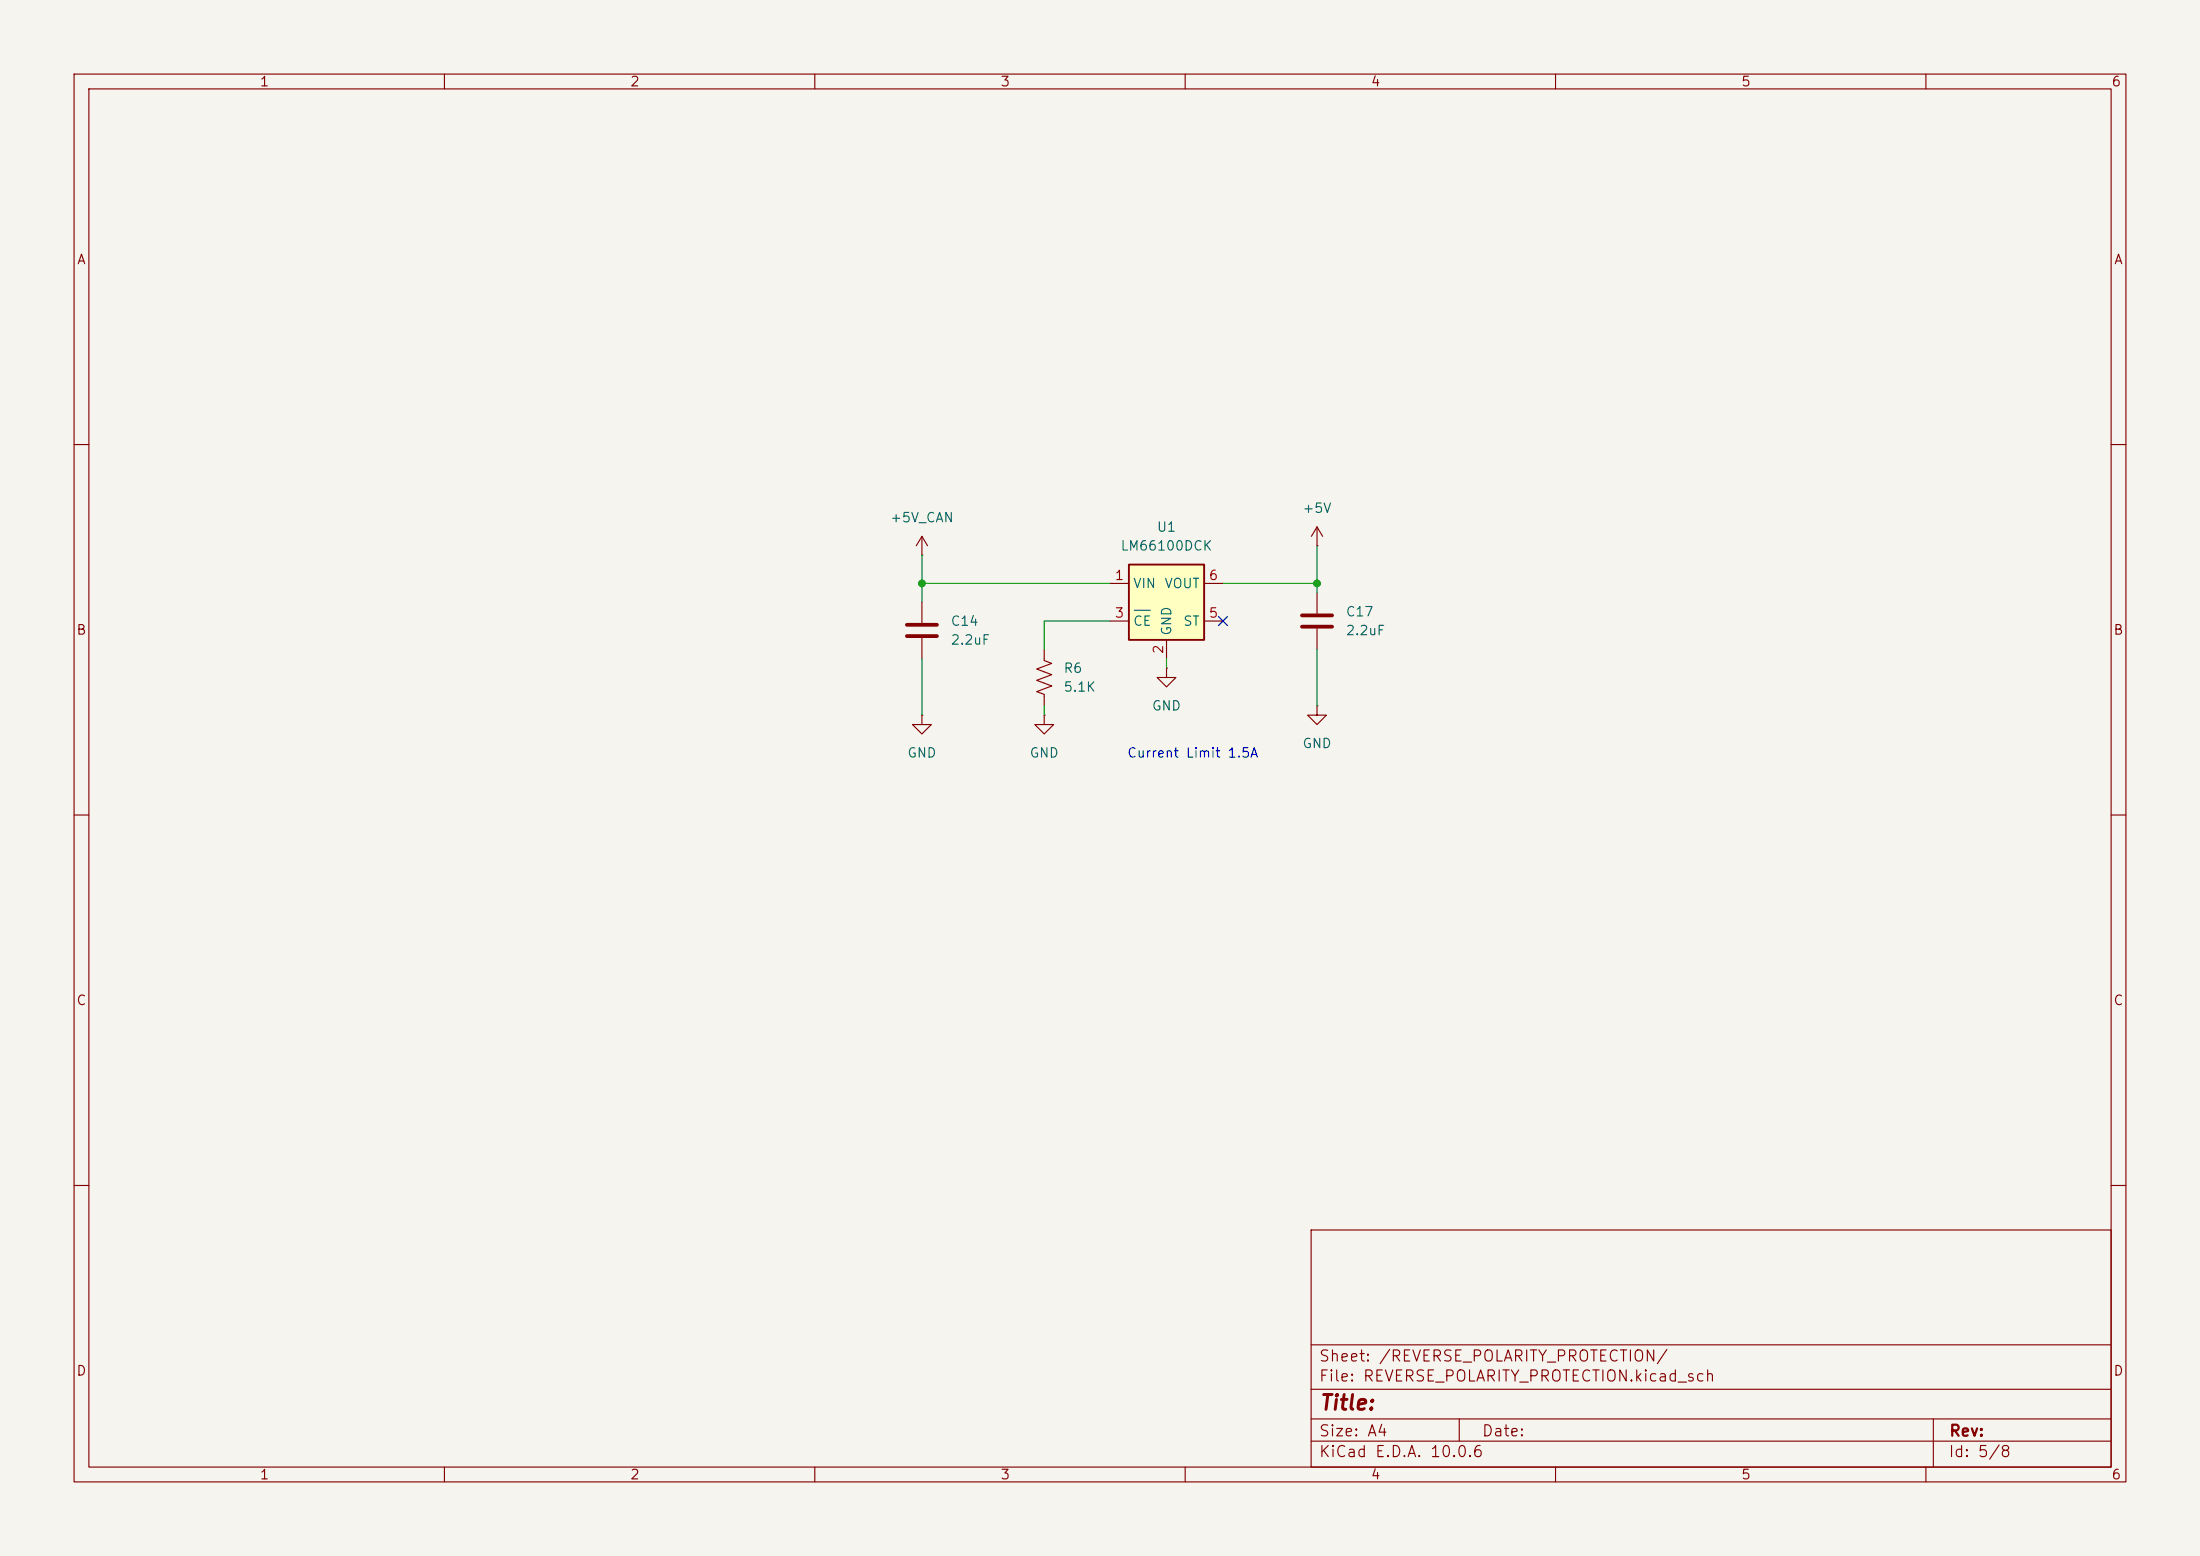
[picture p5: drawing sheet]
(kicad_sch
 (version 20260306)
 (generator "eeschema")
 (generator_version "10.0")
 (paper "A4")
 (lib_symbols
  (symbol "Device:C"
   (pin_numbers (hide yes))
   (pin_names
    (offset 0.254)) (exclude_from_sim no) (in_bom yes) (on_board yes)
   (in_pos_files yes)
   (duplicate_pin_numbers_are_jumpers no)
   (property "Reference" "C" (at 0.635 2.54 0) (show_name no) (do_not_autoplace no) (effects (font (size 1.27 1.27)) (justify left)))
   (property "Value" "C" (at 0.635 -2.54 0) (show_name no) (do_not_autoplace no) (effects (font (size 1.27 1.27)) (justify left)))
   (property "Footprint" "" (at 0.9652 -3.81 0) (show_name no) (do_not_autoplace no) (hide yes) (effects (font (size 1.27 1.27))))
   (property "Datasheet" "" (at 0 0 0) (show_name no) (do_not_autoplace no) (hide yes) (effects (font (size 1.27 1.27))))
   (property "Description" "Unpolarized capacitor" (at 0 0 0) (show_name no) (do_not_autoplace no) (hide yes) (effects (font (size 1.27 1.27))))
   (symbol "C_0_1"
    (polyline (pts (xy -2.032 0.762) (xy 2.032 0.762)) (stroke (width 0.508) (type default)) (fill (type none)))
    (polyline (pts (xy -2.032 -0.762) (xy 2.032 -0.762)) (stroke (width 0.508) (type default)) (fill (type none))))
   (symbol "C_1_1"
    (pin passive line (at 0 3.81 270) (length 2.794) (name "" (effects (font (size 1.27 1.27)))) (number "1" (effects (font (size 1.27 1.27)))))
    (pin passive line (at 0 -3.81 90) (length 2.794) (name "" (effects (font (size 1.27 1.27)))) (number "2" (effects (font (size 1.27 1.27))))))
   (embedded_fonts no))
  (symbol "Device:R_US"
   (pin_numbers (hide yes))
   (pin_names
    (offset 0)) (exclude_from_sim no) (in_bom yes) (on_board yes)
   (in_pos_files yes)
   (duplicate_pin_numbers_are_jumpers no)
   (property "Reference" "R" (at 2.54 0 90) (show_name no) (do_not_autoplace no) (effects (font (size 1.27 1.27))))
   (property "Value" "R_US" (at -2.54 0 90) (show_name no) (do_not_autoplace no) (effects (font (size 1.27 1.27))))
   (property "Footprint" "" (at 1.016 -0.254 90) (show_name no) (do_not_autoplace no) (hide yes) (effects (font (size 1.27 1.27))))
   (property "Datasheet" "" (at 0 0 0) (show_name no) (do_not_autoplace no) (hide yes) (effects (font (size 1.27 1.27))))
   (property "Description" "Resistor, US symbol" (at 0 0 0) (show_name no) (do_not_autoplace no) (hide yes) (effects (font (size 1.27 1.27))))
   (symbol "R_US_0_1"
    (polyline (pts (xy 0 2.286) (xy 0 2.54)) (stroke (width 0) (type default)) (fill (type none)))
    (polyline (pts (xy 0 2.286) (xy 1.016 1.905) (xy 0 1.524) (xy -1.016 1.143) (xy 0 0.762)) (stroke (width 0) (type default)) (fill (type none)))
    (polyline (pts (xy 0 0.762) (xy 1.016 0.381) (xy 0 0) (xy -1.016 -0.381) (xy 0 -0.762)) (stroke (width 0) (type default)) (fill (type none)))
    (polyline (pts (xy 0 -0.762) (xy 1.016 -1.143) (xy 0 -1.524) (xy -1.016 -1.905) (xy 0 -2.286)) (stroke (width 0) (type default)) (fill (type none)))
    (polyline (pts (xy 0 -2.286) (xy 0 -2.54)) (stroke (width 0) (type default)) (fill (type none))))
   (symbol "R_US_1_1"
    (pin passive line (at 0 3.81 270) (length 1.27) (name "" (effects (font (size 1.27 1.27)))) (number "1" (effects (font (size 1.27 1.27)))))
    (pin passive line (at 0 -3.81 90) (length 1.27) (name "" (effects (font (size 1.27 1.27)))) (number "2" (effects (font (size 1.27 1.27))))))
   (embedded_fonts no))
  (symbol "Power_Management:LM66100DCK" (exclude_from_sim no) (in_bom yes) (on_board yes)
   (in_pos_files yes)
   (duplicate_pin_numbers_are_jumpers no)
   (property "Reference" "U" (at -5.08 6.096 0) (show_name no) (do_not_autoplace no) (effects (font (size 1.27 1.27)) (justify left)))
   (property "Value" "LM66100DCK" (at 0.254 -6.35 0) (show_name no) (do_not_autoplace no) (effects (font (size 1.27 1.27)) (justify left)))
   (property "Footprint" "Package_TO_SOT_SMD:SOT-363_SC-70-6" (at 0 1.27 0) (show_name no) (do_not_autoplace no) (hide yes) (effects (font (size 1.27 1.27))))
   (property "Datasheet" "https://www.ti.com/lit/ds/symlink/lm66100.pdf" (at 0 -1.016 0) (show_name no) (do_not_autoplace no) (hide yes) (effects (font (size 1.27 1.27))))
   (property "Description" "Ideal Diode With Input Polarity Protection 1.5 - 5.5V  Input Voltage, 1.5A Output Current, Ron 141 mOhm, SC-70-6" (at 0 -18.034 0) (show_name no) (do_not_autoplace no) (hide yes) (effects (font (size 1.27 1.27))))
   (symbol "LM66100DCK_0_1"
    (rectangle (start -5.08 5.08) (end 5.08 -5.08) (stroke (width 0.254) (type default)) (fill (type background))))
   (symbol "LM66100DCK_1_1"
    (pin power_in line (at -7.62 2.54 0) (length 2.54) (name "VIN" (effects (font (size 1.27 1.27)))) (number "1" (effects (font (size 1.27 1.27)))))
    (pin power_in line (at 0 -7.62 90) (length 2.54) (name "GND" (effects (font (size 1.27 1.27)))) (number "2" (effects (font (size 1.27 1.27)))))
    (pin input line (at -7.62 -2.54 0) (length 2.54) (name "~{CE}" (effects (font (size 1.27 1.27)))) (number "3" (effects (font (size 1.27 1.27)))))
    (pin no_connect line (at 0 5.08 270) (length 2.54) (hide yes) (name "NC" (effects (font (size 1.27 1.27)))) (number "4" (effects (font (size 1.27 1.27)))))
    (pin open_collector line (at 7.62 -2.54 180) (length 2.54) (name "ST" (effects (font (size 1.27 1.27)))) (number "5" (effects (font (size 1.27 1.27)))))
    (pin power_out line (at 7.62 2.54 180) (length 2.54) (name "VOUT" (effects (font (size 1.27 1.27)))) (number "6" (effects (font (size 1.27 1.27))))))
   (embedded_fonts no))
  (symbol "power:+5V"
   (power global)
   (pin_numbers (hide yes))
   (pin_names
    (offset 0) (hide yes)) (exclude_from_sim no) (in_bom yes) (on_board yes)
   (in_pos_files yes)
   (duplicate_pin_numbers_are_jumpers no)
   (property "Reference" "#PWR" (at 0 -3.81 0) (show_name no) (do_not_autoplace no) (hide yes) (effects (font (size 1.27 1.27))))
   (property "Value" "+5V" (at 0 3.556 0) (show_name no) (do_not_autoplace no) (effects (font (size 1.27 1.27))))
   (property "Footprint" "" (at 0 0 0) (show_name no) (do_not_autoplace no) (hide yes) (effects (font (size 1.27 1.27))))
   (property "Datasheet" "" (at 0 0 0) (show_name no) (do_not_autoplace no) (hide yes) (effects (font (size 1.27 1.27))))
   (property "Description" "Power symbol creates a global label with name \"+5V\"" (at 0 0 0) (show_name no) (do_not_autoplace no) (hide yes) (effects (font (size 1.27 1.27))))
   (symbol "+5V_0_1"
    (polyline (pts (xy -0.762 1.27) (xy 0 2.54)) (stroke (width 0) (type default)) (fill (type none)))
    (polyline (pts (xy 0 2.54) (xy 0.762 1.27)) (stroke (width 0) (type default)) (fill (type none)))
    (polyline (pts (xy 0 0) (xy 0 2.54)) (stroke (width 0) (type default)) (fill (type none))))
   (symbol "+5V_1_1"
    (pin power_in line (at 0 0 90) (length 0) (name "" (effects (font (size 1.27 1.27)))) (number "1" (effects (font (size 1.27 1.27))))))
   (embedded_fonts no))
  (symbol "power:GND"
   (power global)
   (pin_numbers (hide yes))
   (pin_names
    (offset 0) (hide yes)) (exclude_from_sim no) (in_bom yes) (on_board yes)
   (in_pos_files yes)
   (duplicate_pin_numbers_are_jumpers no)
   (property "Reference" "#PWR" (at 0 -6.35 0) (show_name no) (do_not_autoplace no) (hide yes) (effects (font (size 1.27 1.27))))
   (property "Value" "GND" (at 0 -3.81 0) (show_name no) (do_not_autoplace no) (effects (font (size 1.27 1.27))))
   (property "Footprint" "" (at 0 0 0) (show_name no) (do_not_autoplace no) (hide yes) (effects (font (size 1.27 1.27))))
   (property "Datasheet" "" (at 0 0 0) (show_name no) (do_not_autoplace no) (hide yes) (effects (font (size 1.27 1.27))))
   (property "Description" "Power symbol creates a global label with name \"GND\" , ground" (at 0 0 0) (show_name no) (do_not_autoplace no) (hide yes) (effects (font (size 1.27 1.27))))
   (symbol "GND_0_1"
    (polyline (pts (xy 0 0) (xy 0 -1.27) (xy 1.27 -1.27) (xy 0 -2.54) (xy -1.27 -1.27) (xy 0 -1.27)) (stroke (width 0) (type default)) (fill (type none))))
   (symbol "GND_1_1"
    (pin power_in line (at 0 0 270) (length 0) (name "" (effects (font (size 1.27 1.27)))) (number "1" (effects (font (size 1.27 1.27))))))
   (embedded_fonts no)))
 (text "Current Limit 1.5A"
  (exclude_from_sim no)
  (at 161.036 101.854 0)
  (effects (font (size 1.27 1.27))))
 (junction
  (at 124.46 78.74)
  (diameter 0)
  (color 0 0 0 0))
 (junction
  (at 177.8 78.74)
  (diameter 0)
  (color 0 0 0 0))
 (no_connect
  (at 165.1 83.82))
 (wire
  (pts (xy 124.46 74.93) (xy 124.46 78.74))
  (stroke (width 0) (type default)))
 (wire
  (pts (xy 177.8 78.74) (xy 177.8 80.01))
  (stroke (width 0) (type default)))
 (wire
  (pts (xy 124.46 88.9) (xy 124.46 96.52))
  (stroke (width 0) (type default)))
 (wire
  (pts (xy 124.46 78.74) (xy 149.86 78.74))
  (stroke (width 0) (type default)))
 (wire
  (pts (xy 157.48 90.17) (xy 157.48 88.9))
  (stroke (width 0) (type default)))
 (wire
  (pts (xy 177.8 73.66) (xy 177.8 78.74))
  (stroke (width 0) (type default)))
 (wire
  (pts (xy 165.1 78.74) (xy 177.8 78.74))
  (stroke (width 0) (type default)))
 (wire
  (pts (xy 140.97 83.82) (xy 149.86 83.82))
  (stroke (width 0) (type default)))
 (wire
  (pts (xy 140.97 87.63) (xy 140.97 83.82))
  (stroke (width 0) (type default)))
 (wire
  (pts (xy 140.97 95.25) (xy 140.97 96.52))
  (stroke (width 0) (type default)))
 (wire
  (pts (xy 124.46 78.74) (xy 124.46 81.28))
  (stroke (width 0) (type default)))
 (wire
  (pts (xy 177.8 87.63) (xy 177.8 95.25))
  (stroke (width 0) (type default)))
 (symbol
  (lib_id "power:GND")
  (at 177.8 95.25 0)
  (unit 1)
  (body_style 1)
  (exclude_from_sim no)
  (in_bom yes)
  (on_board yes)
  (in_pos_files yes)
  (dnp no)
  (fields_autoplaced yes)
  (property "Reference" "#PWR053" (at 177.8 101.6 0) (hide yes) (show_name no) (do_not_autoplace no) (effects (font (size 1.27 1.27))))
  (property "Value" "GND" (at 177.8 100.33 0) (show_name no) (do_not_autoplace no) (effects (font (size 1.27 1.27))))
  (property "Footprint" "" (at 177.8 95.25 0) (hide yes) (show_name no) (do_not_autoplace no) (effects (font (size 1.27 1.27))))
  (property "Datasheet" "" (at 177.8 95.25 0) (hide yes) (show_name no) (do_not_autoplace no) (effects (font (size 1.27 1.27))))
  (property "Description" "Power symbol creates a global label with name \"GND\" , ground" (at 177.8 95.25 0) (hide yes) (show_name no) (do_not_autoplace no) (effects (font (size 1.27 1.27))))
  (pin "1"))
 (symbol
  (lib_id "power:GND")
  (at 124.46 96.52 0)
  (unit 1)
  (body_style 1)
  (exclude_from_sim no)
  (in_bom yes)
  (on_board yes)
  (in_pos_files yes)
  (dnp no)
  (fields_autoplaced yes)
  (property "Reference" "#PWR051" (at 124.46 102.87 0) (hide yes) (show_name no) (do_not_autoplace no) (effects (font (size 1.27 1.27))))
  (property "Value" "GND" (at 124.46 101.6 0) (show_name no) (do_not_autoplace no) (effects (font (size 1.27 1.27))))
  (property "Footprint" "" (at 124.46 96.52 0) (hide yes) (show_name no) (do_not_autoplace no) (effects (font (size 1.27 1.27))))
  (property "Datasheet" "" (at 124.46 96.52 0) (hide yes) (show_name no) (do_not_autoplace no) (effects (font (size 1.27 1.27))))
  (property "Description" "Power symbol creates a global label with name \"GND\" , ground" (at 124.46 96.52 0) (hide yes) (show_name no) (do_not_autoplace no) (effects (font (size 1.27 1.27))))
  (pin "1"))
 (symbol
  (lib_id "power:+5V")
  (at 124.46 74.93 0)
  (unit 1)
  (body_style 1)
  (exclude_from_sim no)
  (in_bom yes)
  (on_board yes)
  (in_pos_files yes)
  (dnp no)
  (fields_autoplaced yes)
  (property "Reference" "#PWR050" (at 124.46 78.74 0) (hide yes) (show_name no) (do_not_autoplace no) (effects (font (size 1.27 1.27))))
  (property "Value" "+5V_CAN" (at 124.46 69.85 0) (show_name no) (do_not_autoplace no) (effects (font (size 1.27 1.27))))
  (property "Footprint" "" (at 124.46 74.93 0) (hide yes) (show_name no) (do_not_autoplace no) (effects (font (size 1.27 1.27))))
  (property "Datasheet" "" (at 124.46 74.93 0) (hide yes) (show_name no) (do_not_autoplace no) (effects (font (size 1.27 1.27))))
  (property "Description" "Power symbol creates a global label with name \"+5V\"" (at 124.46 74.93 0) (hide yes) (show_name no) (do_not_autoplace no) (effects (font (size 1.27 1.27))))
  (pin "1"))
 (symbol
  (lib_id "Device:R_US")
  (at 140.97 91.44 0)
  (unit 1)
  (body_style 1)
  (exclude_from_sim no)
  (in_bom yes)
  (on_board yes)
  (in_pos_files yes)
  (dnp no)
  (fields_autoplaced yes)
  (property "Reference" "R6" (at 143.51 90.1699 0) (show_name no) (do_not_autoplace no) (effects (font (size 1.27 1.27)) (justify left)))
  (property "Value" "5.1K" (at 143.51 92.7099 0) (show_name no) (do_not_autoplace no) (effects (font (size 1.27 1.27)) (justify left)))
  (property "Footprint" "Resistor_SMD:R_0603_1608Metric_Pad0.98x0.95mm_HandSolder" (at 141.986 91.694 90) (hide yes) (show_name no) (do_not_autoplace no) (effects (font (size 1.27 1.27))))
  (property "Datasheet" "" (at 140.97 91.44 0) (hide yes) (show_name no) (do_not_autoplace no) (effects (font (size 1.27 1.27))))
  (property "Description" "Resistor, US symbol" (at 140.97 91.44 0) (hide yes) (show_name no) (do_not_autoplace no) (effects (font (size 1.27 1.27))))
  (pin "1")
  (pin "2"))
 (symbol
  (lib_id "power:GND")
  (at 140.97 96.52 0)
  (unit 1)
  (body_style 1)
  (exclude_from_sim no)
  (in_bom yes)
  (on_board yes)
  (in_pos_files yes)
  (dnp no)
  (fields_autoplaced yes)
  (property "Reference" "#PWR048" (at 140.97 102.87 0) (hide yes) (show_name no) (do_not_autoplace no) (effects (font (size 1.27 1.27))))
  (property "Value" "GND" (at 140.97 101.6 0) (show_name no) (do_not_autoplace no) (effects (font (size 1.27 1.27))))
  (property "Footprint" "" (at 140.97 96.52 0) (hide yes) (show_name no) (do_not_autoplace no) (effects (font (size 1.27 1.27))))
  (property "Datasheet" "" (at 140.97 96.52 0) (hide yes) (show_name no) (do_not_autoplace no) (effects (font (size 1.27 1.27))))
  (property "Description" "Power symbol creates a global label with name \"GND\" , ground" (at 140.97 96.52 0) (hide yes) (show_name no) (do_not_autoplace no) (effects (font (size 1.27 1.27))))
  (pin "1"))
 (symbol
  (lib_id "Power_Management:LM66100DCK")
  (at 157.48 81.28 0)
  (unit 1)
  (body_style 1)
  (exclude_from_sim no)
  (in_bom yes)
  (on_board yes)
  (in_pos_files yes)
  (dnp no)
  (fields_autoplaced yes)
  (property "Reference" "U1" (at 157.48 71.12 0) (show_name no) (do_not_autoplace no) (effects (font (size 1.27 1.27))))
  (property "Value" "LM66100DCK" (at 157.48 73.66 0) (show_name no) (do_not_autoplace no) (effects (font (size 1.27 1.27))))
  (property "Footprint" "Package_TO_SOT_SMD:SOT-363_SC-70-6" (at 157.48 80.01 0) (hide yes) (show_name no) (do_not_autoplace no) (effects (font (size 1.27 1.27))))
  (property "Datasheet" "https://www.ti.com/lit/ds/symlink/lm66100.pdf" (at 157.48 82.296 0) (hide yes) (show_name no) (do_not_autoplace no) (effects (font (size 1.27 1.27))))
  (property "Description" "Ideal Diode With Input Polarity Protection 1.5 - 5.5V  Input Voltage, 1.5A Output Current, Ron 141 mOhm, SC-70-6" (at 157.48 99.314 0) (hide yes) (show_name no) (do_not_autoplace no) (effects (font (size 1.27 1.27))))
  (pin "6")
  (pin "2")
  (pin "4")
  (pin "3")
  (pin "5")
  (pin "1"))
 (symbol
  (lib_id "Device:C")
  (at 177.8 83.82 0)
  (unit 1)
  (body_style 1)
  (exclude_from_sim no)
  (in_bom yes)
  (on_board yes)
  (in_pos_files yes)
  (dnp no)
  (fields_autoplaced yes)
  (property "Reference" "C17" (at 181.61 82.5499 0) (show_name no) (do_not_autoplace no) (effects (font (size 1.27 1.27)) (justify left)))
  (property "Value" "2.2uF" (at 181.61 85.0899 0) (show_name no) (do_not_autoplace no) (effects (font (size 1.27 1.27)) (justify left)))
  (property "Footprint" "Capacitor_SMD:C_0603_1608Metric_Pad1.08x0.95mm_HandSolder" (at 178.7652 87.63 0) (hide yes) (show_name no) (do_not_autoplace no) (effects (font (size 1.27 1.27))))
  (property "Datasheet" "" (at 177.8 83.82 0) (hide yes) (show_name no) (do_not_autoplace no) (effects (font (size 1.27 1.27))))
  (property "Description" "Unpolarized capacitor" (at 177.8 83.82 0) (hide yes) (show_name no) (do_not_autoplace no) (effects (font (size 1.27 1.27))))
  (pin "1")
  (pin "2"))
 (symbol
  (lib_id "power:+5V")
  (at 177.8 73.66 0)
  (unit 1)
  (body_style 1)
  (exclude_from_sim no)
  (in_bom yes)
  (on_board yes)
  (in_pos_files yes)
  (dnp no)
  (fields_autoplaced yes)
  (property "Reference" "#PWR052" (at 177.8 77.47 0) (hide yes) (show_name no) (do_not_autoplace no) (effects (font (size 1.27 1.27))))
  (property "Value" "+5V" (at 177.8 68.58 0) (show_name no) (do_not_autoplace no) (effects (font (size 1.27 1.27))))
  (property "Footprint" "" (at 177.8 73.66 0) (hide yes) (show_name no) (do_not_autoplace no) (effects (font (size 1.27 1.27))))
  (property "Datasheet" "" (at 177.8 73.66 0) (hide yes) (show_name no) (do_not_autoplace no) (effects (font (size 1.27 1.27))))
  (property "Description" "Power symbol creates a global label with name \"+5V\"" (at 177.8 73.66 0) (hide yes) (show_name no) (do_not_autoplace no) (effects (font (size 1.27 1.27))))
  (pin "1"))
 (symbol
  (lib_id "power:GND")
  (at 157.48 90.17 0)
  (unit 1)
  (body_style 1)
  (exclude_from_sim no)
  (in_bom yes)
  (on_board yes)
  (in_pos_files yes)
  (dnp no)
  (fields_autoplaced yes)
  (property "Reference" "#PWR049" (at 157.48 96.52 0) (hide yes) (show_name no) (do_not_autoplace no) (effects (font (size 1.27 1.27))))
  (property "Value" "GND" (at 157.48 95.25 0) (show_name no) (do_not_autoplace no) (effects (font (size 1.27 1.27))))
  (property "Footprint" "" (at 157.48 90.17 0) (hide yes) (show_name no) (do_not_autoplace no) (effects (font (size 1.27 1.27))))
  (property "Datasheet" "" (at 157.48 90.17 0) (hide yes) (show_name no) (do_not_autoplace no) (effects (font (size 1.27 1.27))))
  (property "Description" "Power symbol creates a global label with name \"GND\" , ground" (at 157.48 90.17 0) (hide yes) (show_name no) (do_not_autoplace no) (effects (font (size 1.27 1.27))))
  (pin "1"))
 (symbol
  (lib_id "Device:C")
  (at 124.46 85.09 0)
  (unit 1)
  (body_style 1)
  (exclude_from_sim no)
  (in_bom yes)
  (on_board yes)
  (in_pos_files yes)
  (dnp no)
  (fields_autoplaced yes)
  (property "Reference" "C14" (at 128.27 83.8199 0) (show_name no) (do_not_autoplace no) (effects (font (size 1.27 1.27)) (justify left)))
  (property "Value" "2.2uF" (at 128.27 86.3599 0) (show_name no) (do_not_autoplace no) (effects (font (size 1.27 1.27)) (justify left)))
  (property "Footprint" "Capacitor_SMD:C_0603_1608Metric_Pad1.08x0.95mm_HandSolder" (at 125.4252 88.9 0) (hide yes) (show_name no) (do_not_autoplace no) (effects (font (size 1.27 1.27))))
  (property "Datasheet" "" (at 124.46 85.09 0) (hide yes) (show_name no) (do_not_autoplace no) (effects (font (size 1.27 1.27))))
  (property "Description" "Unpolarized capacitor" (at 124.46 85.09 0) (hide yes) (show_name no) (do_not_autoplace no) (effects (font (size 1.27 1.27))))
  (pin "1")
  (pin "2")))
